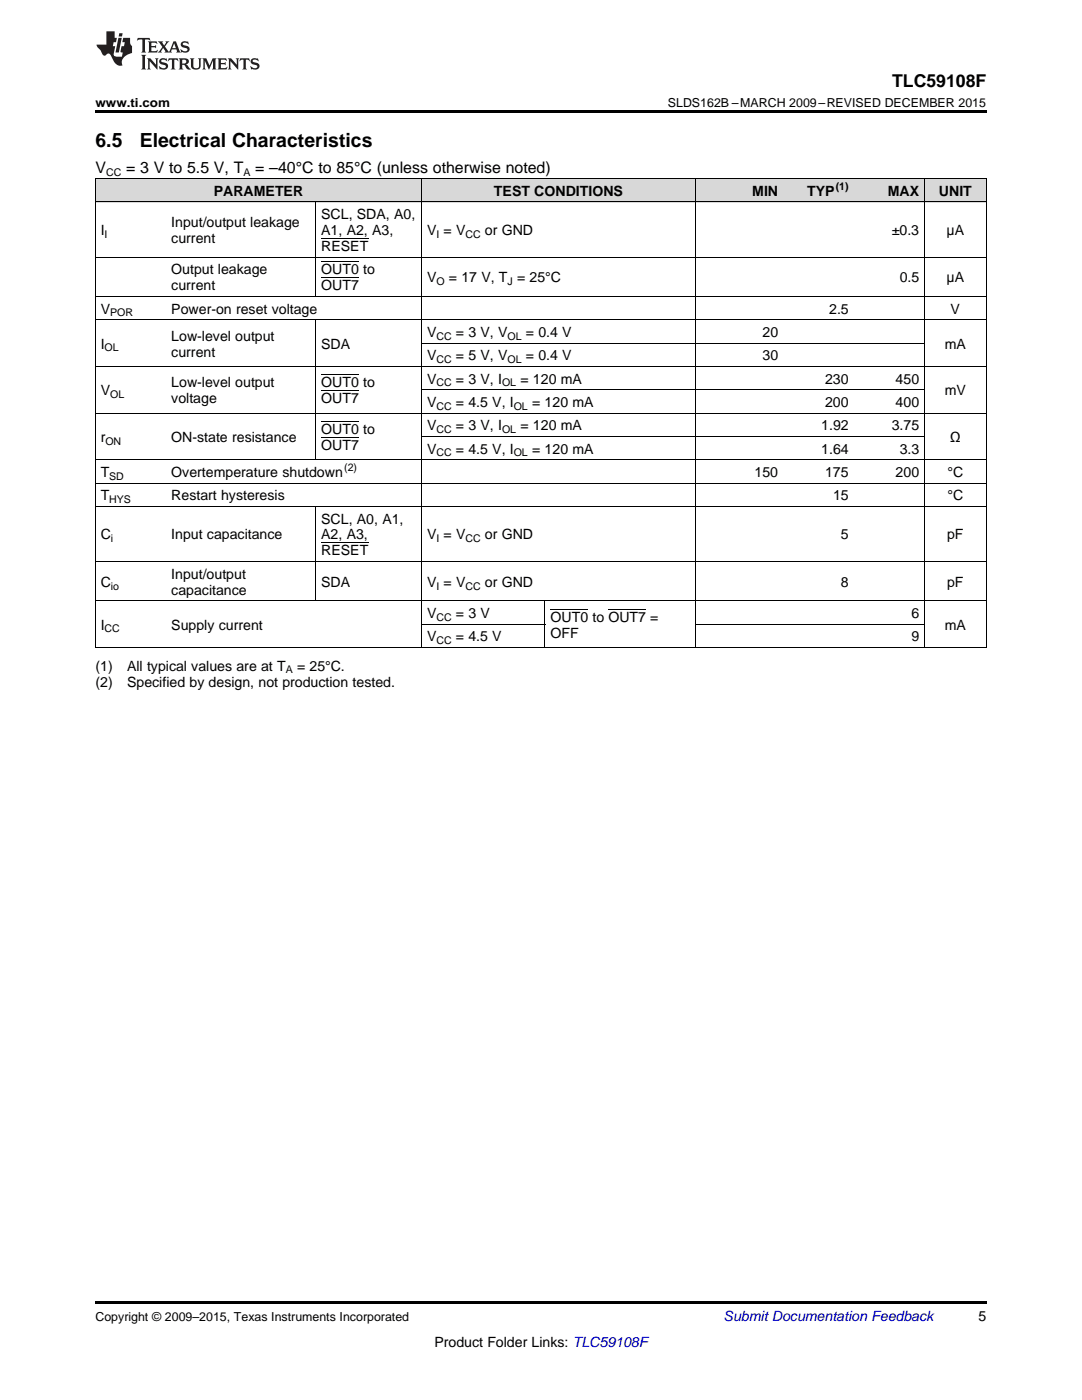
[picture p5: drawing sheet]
<svg xmlns="http://www.w3.org/2000/svg" width="216mm" height="279mm" viewBox="0 0 216 279" stroke-linecap="round" stroke-linejoin="round" font-family="sans-serif">
<g fill="#d8d8d8">
<path d="M19 35.7h14.1v4.7h-14.1z"/>
<path d="M33.1 35.7h29.9v4.7h-29.9z"/>
<path d="M63 35.7h21.2v4.7h-21.2z"/>
<path d="M84.2 35.7h14v4.7h-14z"/>
<path d="M98.2 35.7h10.6v4.7h-10.6z"/>
<path d="M108.8 35.7h29.9v4.7h-29.9z"/>
<path d="M138.7 35.7h17.7v4.7h-17.7z"/>
<path d="M156.4 35.7h14v4.7h-14z"/>
<path d="M170.4 35.7h14.1v4.7h-14.1z"/>
<path d="M184.5 35.7h12.3v4.7h-12.3z"/>
</g>
<path d="M19 22h177.8v.5h-177.8zM19 129.2l.2 .1zM62.9 129.2l.1 .1zM84.1 129.2l.1 .1zM98.1 129.2l.1 .1zM108.7 129.2l.1 .1zM138.6 129.2l.1 .1zM156.2 129.2l.2 .1zM170.3 129.2l.1 .1zM184.4 129.2l.1 .1zM196.7 129.2l.1 .1zM19 259.7h177.8v.5h-177.8z" fill="#000"/>
<g fill="none" stroke="#000" stroke-width=".2">
<path d="M19 35.6h177.8M19.1 35.7v93.6M84.1 35.7v93.6M138.7 35.7v93.6M184.4 35.7v93.6M196.8 35.7v93.6M19 59.1h177.8M19 51.3h177.8M19 40.3h177.8M63 40.3v18.9M19 73.1h177.8M19 63.8h177.8"/>
<path d="M63 63.8v28M84.2 77.8h100.3M84.2 68.5h100.3M19 96.4h177.8M19 91.7h177.8M19 82.4h177.8M84.2 87.1h100.3M19 119.9h177.8M19 112.1h177.8M19 101.1h177.8M63 101.1v18.8M108.7 119.9v9.4"/>
<path d="M19 129.2h177.8M84.2 124.5h24.6M138.7 124.5h45.8"/>
</g>
<g fill="#231f20">
<path d="M27.5 7.6l-.1 .5 .4-.2h.6v.1v2.1l-.2 .4h1l-.3-.4v-2.1l.1-.1h.5l.5 .2-.2-.5zM29.5 8.3l.2 .3v1.5l-.2 .4h1.8l.2-.6a1.04 1.04 0 0 1-1.3 .2v-.7h.6l.3 .2v-.6l-.3 .2h-.6v-.6l.8-.1 .4 .3-.2-.5zM31.5 8.3l.9 1.1-.9 1.1h.8l-.2-.2 .5-.7 .4 .7-.2 .2h1.5l-.1-.2 .1-.4h.9l.1 .4-.2 .2h1l-.3-.3-.7-1.9h-.5l-.9 2-.8-1 .9-1h-.8l.1 .3-.3 .5-.4-.6 .2-.2zM34.7 8.6l.4 1h-.7zM36.3 8.4a.63 .63 0 0 0-.2 .7 .63 .63 0 0 0 .6 .4l.6 .2 .1 .2a.75 .75 0 0 1-.7 .4 .75 .75 0 0 1-.6-.5l.1 .7 .1-.1a1.11 1.11 0 0 0 1.5-.6 1.13 1.13 0 0 0-1.2-.8l-.1-.4a1.04 1.04 0 0 1 1.2 .2l-.2-.5-.1 .1-.5-.2zM28.2 10.9l.2 .4v2.2l-.2 .4h1l-.3-.4v-2.2l.3-.4zM29.3 11.6l.3 .4v1.5l-.3 .4h.8l-.2-.4v-1.3l1.5 1.7v-1.9l.2-.4h-.7l.2 .4v.9l-1.1-1.3zM32 11.8a.62 .62 0 0 0-.2 .7 .62 .62 0 0 0 .6 .4l.6 .1 .1 .3a.76 .76 0 0 1-.7 .3 .76 .76 0 0 1-.6-.4l.1 .7 .1-.1a1.11 1.11 0 0 0 1.5-.6 1.13 1.13 0 0 0-1.2-.8l-.1-.4a1.04 1.04 0 0 1 1.2 .2l-.2-.6-.1 .1-.5-.1zM33.7 11.6l-.2 .6a.61 .61 0 0 1 .8-.3v1.6l-.2 .4h.9l-.2-.4v-1.6a.63 .63 0 0 1 .8 .3l-.2-.6zM35.6 11.6l.3 .4v1.5l-.3 .4h1l-.2-.2v-.8l.5 .2a.76 .76 0 0 0 1.2 .7l-1-1a.58 .58 0 0 0 .6-.5 .58 .58 0 0 0-.5-.6zM36.4 11.9h.1a.45 .45 0 0 1 .5 .1 .45 .45 0 0 1 .1 .5l-.7 .2zM37.9 11.6l.2 .2a2.17 2.17 0 0 0 .3 1.9 .99 .99 0 0 0 1.6-.6v-1.1l.2-.4h-.7l.2 .2a1.92 1.92 0 0 1-.2 1.8 .6 .6 0 0 1-.9-.5v-1.1l.2-.4zM40.4 11.6l.2 .4v1.5l-.2 .4h.7l-.2-.4v-1.4l.8 1.8 .8-1.8v1.4l-.2 .4h.9l-.2-.4v-1.5l.2-.4h-.8l-.6 1.5-.6-1.5zM43.4 11.6l.2 .4v1.5l-.2 .4h1.8l.2-.6a1.04 1.04 0 0 1-1.3 .1v-.6h.5l.4 .2v-.6l-.4 .2h-.5v-.7h.8l.3 .3-.1-.6zM45.5 11.6l.2 .4v1.5l-.2 .4h.7l-.2-.4v-1.3l1.5 1.7v-1.9l.2-.4h-.7l.2 .4v.9l-1.1-1.3zM47.9 11.6l-.1 .6a.61 .61 0 0 1 .8-.3v1.6l-.3 .4h1l-.3-.4 .1-1.6a.63 .63 0 0 1 .7 .3l-.1-.6zM50.2 11.8a.62 .62 0 0 0-.2 .7 .62 .62 0 0 0 .6 .4l.6 .1 .2 .3a.76 .76 0 0 1-.8 .3 .76 .76 0 0 1-.6-.4l.1 .7 .2-.1a1.11 1.11 0 0 0 1.5-.6 1.13 1.13 0 0 0-1.3-.8l-.1-.4a1.04 1.04 0 0 1 1.2 .2l-.1-.6-.2 .1-.5-.1z"/>
<path d="M21.2 6.3v2.6h-1.9l.1 .4 .7 .9a.91 .91 0 0 0 1 .8 .56 .56 0 0 1 .5-.3 .56 .56 0 0 1 .5 .3l.4 .8a1.53 1.53 0 0 0 1.9 1.2 1.54 1.54 0 0 1 1-2.1l.9-.3v-1.4a1.52 1.52 0 0 1-.3-1.6h-1.4l-.2 .8h.5l-.2 .8h-.4l-.2 1v.2l.4 .1-.2 .8a1.93 1.93 0 0 1-1.6-.3l.3-1.8h-.5l.2-.8h.4l.2-.8h-.4v-1.3zM23.6 7.6l-.6 2.9h.7l.6-2.9zM23.8 6.6l-.1 .7h.6l.2-.7z"/>
</g>
<path d="M64.1 55.4h7.5M64.1 52.3h7.5M64.1 47.6h9.4M64.1 78h7.5M64.1 74.8h7.5M64.1 87.3h7.5M64.1 84.1h7.5M64.1 108.4h9.4M109.9 121.6h7.5M121.4 121.6h7.5" fill="none" stroke="#000" stroke-width=".2"/>
<g font-size="3.9">
<text x="19" y="29.3">6.5</text>
<text x="27.9" y="29.3">Electrical Characteristics</text>
</g>
<text font-size="3.5" x="178" y="17.3">TLC59108F</text>
<g font-size="3.2">
<text x="19" y="34.4">V</text>
<text x="25.2" y="34.4">= 3 V to 5.5 V, T</text>
<text x="50.9" y="34.4">= –40°C to 85°C (unless otherwise noted)</text>
</g>
<g font-size="2.8">
<text x="42.7" y="39.1">PARAMETER</text>
<text x="98.6" y="39.1">TEST CONDITIONS</text>
<text x="150.1" y="39.1">MIN</text>
<text x="161" y="39.1">TYP</text>
<text x="177.2" y="39.1">MAX</text>
<text x="187.4" y="39.1">UNIT</text>
<text x="20.1" y="46.9">I</text>
<text x="34.2" y="45.3">Input/output leakage</text>
<text x="64.1" y="43.7">SCL, SDA, A0,</text>
<text x="64.1" y="46.9">A1, A2, A3,</text>
<text x="85.2" y="46.9">V = V</text>
<text x="96.8" y="46.9">or GND</text>
<text x="178" y="46.9">±0.3</text>
<text x="188.9" y="46.9">μA</text>
<text x="34.2" y="48.5">current</text>
<text x="64.1" y="50.1">RESET</text>
<text x="34.2" y="54.8">Output leakage</text>
<text x="34.2" y="57.9">current</text>
<text x="64.1" y="54.8">OUT0 to</text>
<text x="64.1" y="57.9">OUT7</text>
<text x="85.2" y="56.3">V</text>
<text x="89.6" y="56.3">= 17 V, T = 25°C</text>
<text x="179.5" y="56.3">0.5</text>
<text x="188.9" y="56.3">μA</text>
<text x="20.1" y="62.6">V</text>
<text x="34.2" y="62.6">Power-on reset voltage</text>
<text x="165.5" y="62.6">2.5</text>
<text x="189.7" y="62.6">V</text>
<text x="20.1" y="69.6">I</text>
<text x="34.2" y="68">Low-level output</text>
<text x="34.2" y="71.2">current</text>
<text x="64.1" y="69.6">SDA</text>
<text x="85.2" y="67.2">V</text>
<text x="85.2" y="71.9">V</text>
<text x="91" y="67.2">= 3 V, V</text>
<text x="91" y="71.9">= 5 V, V</text>
<text x="104.9" y="67.2">= 0.4 V</text>
<text x="104.9" y="71.9">= 0.4 V</text>
<text x="152.2" y="67.2">20</text>
<text x="152.2" y="71.9">30</text>
<text x="188.5" y="69.6">mA</text>
<text x="34.2" y="77.3">Low-level output</text>
<text x="64.1" y="77.3">OUT0 to</text>
<text x="85.2" y="76.6">V</text>
<text x="91" y="76.6">= 3 V, I</text>
<text x="103.9" y="76.6">= 120 mA</text>
<text x="164.6" y="76.6">230</text>
<text x="178.7" y="76.6">450</text>
<text x="20.1" y="78.9">V</text>
<text x="34.2" y="80.5">voltage</text>
<text x="64.1" y="80.5">OUT7</text>
<text x="85.2" y="81.2">V</text>
<text x="91" y="81.2">= 4.5 V, I</text>
<text x="106.2" y="81.2">= 120 mA</text>
<text x="164.6" y="81.2">200</text>
<text x="178.7" y="81.2">400</text>
<text x="188.5" y="78.9">mV</text>
<text x="20.1" y="88.2">r</text>
<text x="34.2" y="88.2">ON-state resistance</text>
<text x="64.1" y="86.6">OUT0 to</text>
<text x="64.1" y="89.8">OUT7</text>
<text x="85.2" y="85.9">V</text>
<text x="91" y="85.9">= 3 V, I</text>
<text x="103.9" y="85.9">= 120 mA</text>
<text x="163.9" y="85.9">1.92</text>
<text x="177.9" y="85.9">3.75</text>
<text x="189.5" y="88.2">Ω</text>
<text x="20.1" y="95.2">T</text>
<text x="34.2" y="95.2">Overtemperature shutdown</text>
<text x="85.2" y="90.5">V</text>
<text x="91" y="90.5">= 4.5 V, I</text>
<text x="106.2" y="90.5">= 120 mA</text>
<text x="150.6" y="95.2">150</text>
<text x="163.9" y="90.5">1.64</text>
<text x="164.6" y="95.2">175</text>
<text x="178.7" y="95.2">200</text>
<text x="179.5" y="90.5">3.3</text>
<text x="189.1" y="95.2">°C</text>
<text x="20.1" y="99.8">T</text>
<text x="34.2" y="99.8">Restart hysteresis</text>
<text x="166.2" y="99.8">15</text>
<text x="189.1" y="99.8">°C</text>
<text x="20.1" y="107.7">C</text>
<text x="34.2" y="107.7">Input capacitance</text>
<text x="64.1" y="104.5">SCL, A0, A1,</text>
<text x="64.1" y="107.7">A2, A3,</text>
<text x="85.2" y="107.7">V = V</text>
<text x="96.8" y="107.7">or GND</text>
<text x="167.8" y="107.7">5</text>
<text x="189" y="107.7">pF</text>
<text x="64.1" y="110.8">RESET</text>
<text x="20.1" y="117.1">C</text>
<text x="34.2" y="115.5">Input/output</text>
<text x="34.2" y="118.7">capacitance</text>
<text x="64.1" y="117.1">SDA</text>
<text x="85.2" y="117.1">V = V</text>
<text x="96.8" y="117.1">or GND</text>
<text x="167.8" y="117.1">8</text>
<text x="189" y="117.1">pF</text>
<text x="20.1" y="125.7">I</text>
<text x="34.2" y="125.7">Supply current</text>
<text x="85.2" y="123.3">V</text>
<text x="91" y="123.3">= 3 V</text>
<text x="109.9" y="124.1">OUT0 to OUT7 =</text>
<text x="181.9" y="123.3">6</text>
<text x="188.5" y="125.7">mA</text>
<text x="85.2" y="128">V</text>
<text x="91" y="128">= 4.5 V</text>
<text x="109.9" y="127.2">OFF</text>
<text x="181.9" y="128">9</text>
<text x="19" y="133.8">(1)</text>
<text x="19" y="137">(2)</text>
<text x="25.4" y="133.8">All typical values are at T</text>
<text x="25.4" y="137">Specified by design, not production tested.</text>
<text x="59.3" y="133.8">= 25°C.</text>
<text x="195.3" y="263.6">5</text>
<text x="86.7" y="268.9">Product Folder Links: TLC59108F</text>
</g>
<text font-size="2.8" fill="#0000c8" x="144.4" y="263.6">Submit Documentation Feedback</text>
<g font-size="2.5">
<text x="19" y="21.4">www.ti.com</text>
<text x="133.3" y="21.4">SLDS162B –MARCH 2009–REVISED DECEMBER 2015</text>
<text x="19" y="263.6">Copyright © 2009–2015, Texas Instruments Incorporated</text>
</g>
<g font-size="2.1">
<text x="21.2" y="35.1">CC</text>
<text x="48.6" y="35.1">A</text>
<text x="166.8" y="38">(1)</text>
<text x="20.9" y="47.5">I</text>
<text x="87.1" y="47.5">I</text>
<text x="92.9" y="47.5">CC</text>
<text x="87.1" y="56.9">O</text>
<text x="101.3" y="56.9">J</text>
<text x="22" y="63.1">POR</text>
<text x="20.9" y="70.1">OL</text>
<text x="87.1" y="67.8">CC</text>
<text x="101.3" y="67.8">OL</text>
<text x="87.1" y="72.5">CC</text>
<text x="87.1" y="77.1">CC</text>
<text x="100.2" y="77.1">OL</text>
<text x="101.3" y="72.5">OL</text>
<text x="22" y="79.4">OL</text>
<text x="87.1" y="81.8">CC</text>
<text x="102.5" y="81.8">OL</text>
<text x="21" y="88.8">ON</text>
<text x="87.1" y="86.4">CC</text>
<text x="100.2" y="86.4">OL</text>
<text x="21.8" y="95.7">SD</text>
<text x="68.7" y="94.1">(2)</text>
<text x="87.1" y="91.1">CC</text>
<text x="102.5" y="91.1">OL</text>
<text x="21.8" y="100.4">HYS</text>
<text x="22.1" y="108.2">i</text>
<text x="87.1" y="108.2">I</text>
<text x="92.9" y="108.2">CC</text>
<text x="22.1" y="117.7">io</text>
<text x="87.1" y="117.7">I</text>
<text x="92.9" y="117.7">CC</text>
<text x="87.1" y="123.9">CC</text>
<text x="20.9" y="126.2">CC</text>
<text x="87.1" y="128.6">CC</text>
<text x="57" y="134.4">A</text>
</g>
</svg>
